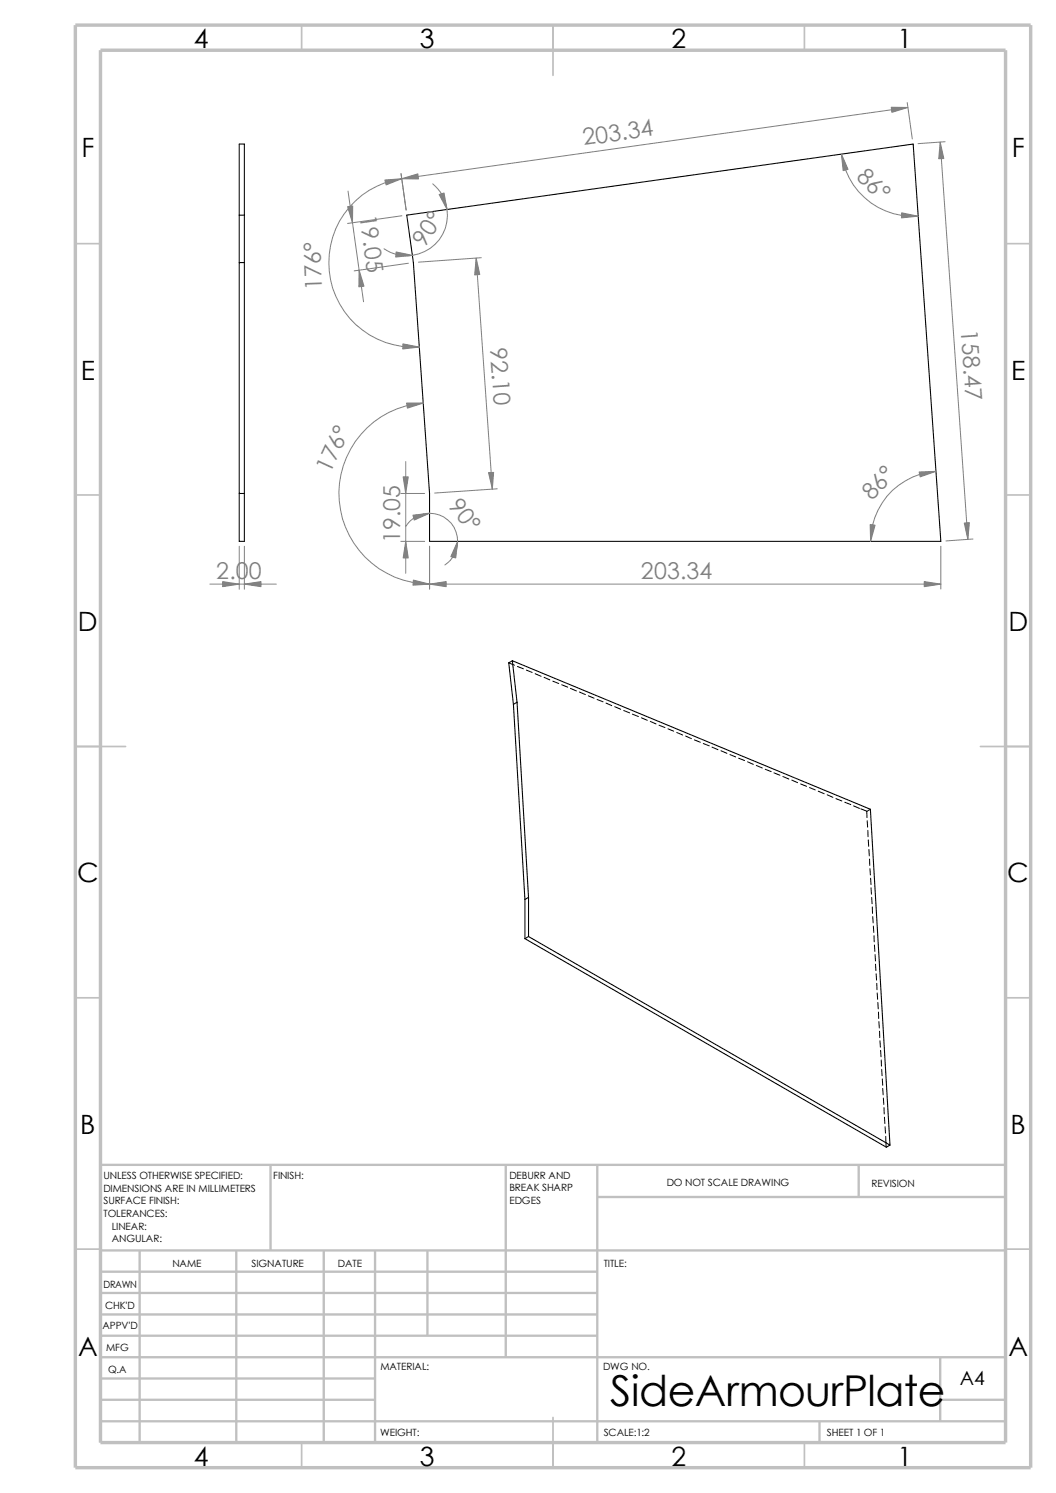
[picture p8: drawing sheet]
<svg xmlns="http://www.w3.org/2000/svg" width="210mm" height="297mm" viewBox="0 0 210 297" stroke-linecap="round" stroke-linejoin="round" font-family="sans-serif">
<g fill="none" stroke="#c0c0c0" stroke-width=".34">
<path d="M60 5v5M110 5v10M160 5v5M15 48.5h5M200 48.5h5M15 98.5h5M200 98.5h5M15 148.5h10M195 148.5h10M15 198.5h5M200 198.5h5M15 248.5h5"/>
<path d="M200 248.5h5M60 287v5M110 282v10M160 287v5"/>
</g>
<g fill="none" stroke="#c0c0c0" stroke-width=".47">
<path d="M53.8 231.7v17.1M100.6 231.7v38.3M118.8 238.1h81.2M118.8 231.7v55.3M170.8 231.7v6.4M200 231.7h-180v55.3M20 257.2h98.8M20 253h98.8M20 248.8h180M27.8 248.8v38.2M47 248.8v38.2M64.4 248.8v38.2"/>
<path d="M74.6 248.8v38.2M85 248.8v16.9M20 270h180M20 278.5h54.6M20 274.2h54.6M20 261.5h98.8M20 265.7h98.8M187 270v12.7M187 278.5h13M20 282.7h180M163 282.7v4.3"/>
</g>
<path d="M15 5h190v287h-190zM20 10h180v277h-180z" fill="none" stroke="#c0c0c0" stroke-width=".68" stroke-linecap="butt"/>
<g fill="none" stroke="#000" stroke-width=".21">
<path d="M47.6 28.7h1v79h-1zM47.6 42.8h1M47.6 52.2h1M80.9 42.8l100.7-14.1 5.5 79h-101.7v-9.5l-3.2-46zM47.6 98.2h1M101.9 131.4l.9 8.3M101.9 131.4l71.2 29.6 3.9 66.8M101.9 131.4l-.7 .5 .9 8.2M102.8 139.7l2.3 38.8M102.8 139.7l-.7 .4M102.1 140.1l2.3 38.8M104.4 178.9v7.8"/>
<path d="M105.1 178.5v7.8M105.1 178.5l-.7 .4M104.4 186.7l71.9 41.5 .7-.4M105.1 186.3l71.9 41.5M105.1 186.3l-.7 .4"/>
</g>
<g fill="none" stroke="#000" stroke-width=".2">
<path d="M101.2 131.9l1.1 .4M102.9 132.6l1.2 .5M104.7 133.3l1.1 .5M106.4 134l1.2 .5M108.2 134.7l1.1 .6M109.9 135.5l1.2 .5M111.7 136.2l1.2 .5M113.5 136.9l1.1 .6M115.2 137.7l1.2 .5M117 138.4l1.2 .5M118.7 139.1l1.2 .5M120.5 139.9l1.2 .5"/>
<path d="M122.3 140.6l1.1 .5M124 141.4l1.2 .4M125.8 142.1l1.2 .4M127.6 142.8l1.1 .5M129.3 143.5l1.2 .5M131.1 144.3l1.1 .4M132.8 145l1.2 .5M134.6 145.7l1.2 .5M136.4 146.4l1.1 .5M138.1 147.2l1.2 .5M139.9 147.9l1.2 .5M141.6 148.6l1.2 .5"/>
<path d="M143.4 149.4l1.2 .5M145.2 150.1l1.1 .5M146.9 150.8l1.2 .5M148.7 151.6l1.1 .5M150.4 152.3l1.2 .5M152.2 153l1.2 .5M153.9 153.8l1.2 .4M155.7 154.5l1.2 .5M157.5 155.2l1.1 .5M159.2 156l1.2 .4M161 156.7l1.1 .4M162.7 157.4l1.2 .5"/>
<path d="M164.5 158.1l1.2 .5M166.2 158.9l1.2 .4M168 159.6l1.2 .5M169.8 160.3l1.1 .5M171.2 160.9l1.2 .5M172.5 163.3l.1 1.2M172.6 165.2v1.3M172.7 167.1l.1 1.3M172.8 169l.1 1.3M172.9 170.9l.1 1.3M173 172.8l.1 1.3M173.1 161l-.7 .4v1.2"/>
<path d="M173.1 174.7l.1 1.3M173.2 176.6l.1 1.3M173.4 178.5v1.3M173.5 180.4v1.3M173.6 182.3l.1 1.3M173.7 184.2l.1 1.3M173.8 186.1l.1 1.3M173.9 188l.1 1.3M174 189.9l.1 1.3M174.1 191.8l.1 1.3M174.2 193.7l.1 1.3M174.4 195.6v1.3"/>
<path d="M174.5 197.5v1.3M174.6 199.4l.1 1.3M174.7 201.3l.1 1.3M174.8 203.2l.1 1.3M174.9 205.1l.1 1.3M175 207.1l.1 1.2M175.1 209l.1 1.2M175.3 210.9v1.2M175.3 212.7l.1 1.3M175.5 214.6l.1 1.3M175.6 216.5v1.3M175.7 218.4l.1 1.3"/>
<path d="M175.8 220.3l.1 1.3M175.9 222.2l.1 1.3M176 224.2l.1 1.2M176.1 226.1l.1 2.1"/>
</g>
<g fill="none" stroke="#808080" stroke-width=".2">
<path d="M69.2 38l3.1 22M79.8 34.5l1 7.3M86.1 36.6a8.1 8.1 0 0 1 1.3 11.1 8.1 8.1 0 0 1-11 1.8M167.3 30.6a14.4 14.4 0 0 0 15.3 12.4M180.4 20.4l1 7.2M180.6 21.4l-100.7 14.2a16.8 16.8 0 0 0-14.4 18.4 16.8 16.8 0 0 0 17.9 15M187 28.3l5.5 79M188 28.2l-5.4 .4M79.9 42.9l-10.8 1.5M81.2 52.4l-10.8 1.5M94.7 51.4l3.2 45.9M95.7 51.3l-12.5 .9"/>
<path d="M79.7 98.2h4.8M80.7 91.8v22.2M84.2 80.2a18 18 0 0 0-16.8 18.6 18 18 0 0 0 18 17.4h101.7M98.9 97.2l-12.5 .9M186.1 93.8a13.9 13.9 0 0 0-13 13.9M41.7 116.2h13.2M47.6 108.7v8.5M48.6 108.7v8.5M79.7 107.7h4.8M80.7 104.7a5.6 5.6 0 0 1 8.7-1 5.6 5.6 0 0 1-.9 8.7M85.4 108.7v8.5M187.1 108.7v8.5"/>
<path d="M193.5 107.2l-5.4 .4"/>
</g>
<g fill="#808080" stroke="#808080" stroke-width=".2">
<path d="M44.3 115.7l3.3 .5-3.3 .5z"/>
<path d="M48.6 116.2l3.3-.5v1z"/>
<path d="M78.8 50.1l3.2 .7-3.3 .3z"/>
<path d="M87.3 38.7l1-.3 .6 3.3z"/>
<path d="M76.5 35.8l3.4-.2-3.1 1.2z"/>
<path d="M80.1 68.4l3.3 .6-3.3 .4z"/>
<path d="M182.8 93.9l3.3-.1-3.1 1.1z"/>
<path d="M173.1 104.4l.9 .1-.9 3.2z"/>
<path d="M85.4 116.2l3.3-.5v1z"/>
<path d="M183.8 115.7l3.3 .5-3.3 .5z"/>
<path d="M177.2 21.3l3.4 .1-3.2 1z"/>
<path d="M79.9 35.6l3.2-1 .1 1z"/>
<path d="M191.8 104.1l1-.1-.3 3.3z"/>
<path d="M187 28.3l.7 3.2-1 .1z"/>
<path d="M69.1 41.1l1-.1v3.3z"/>
<path d="M71.4 53.7l1 3.2-1 .2z"/>
<path d="M80.2 94.9h1l-.5 3.3z"/>
<path d="M80.7 107.7l.5 3.3h-1z"/>
<path d="M94.7 51.4l.7 3.2-1 .1z"/>
<path d="M97.2 94h1l-.3 3.3z"/>
<path d="M82.1 102.5l3.3-.4-3 1.4z"/>
<path d="M91 107.7l-.4 3.3-.9-.3z"/>
<path d="M82.2 115.4l3.2 .8-3.3 .2z"/>
<path d="M80.9 80.2h3.3l-3.2 1z"/>
<path d="M167.3 30.6l1.4 3.1-1 .3z"/>
<path d="M179.3 42.3l3.3 .7-3.3 .3z"/>
</g>
<text font-size="8.5" x="121.4" y="279.7">SideArmourPlate</text>
<g font-size="5.3">
<text x="38.5" y="9.6">4</text>
<text x="83.5" y="9.6">3</text>
<text x="133.5" y="9.6">2</text>
<text x="178.5" y="9.6">1</text>
<text x="16.2" y="31.3">F</text>
<text x="201.2" y="31.3">F</text>
<text x="16" y="75.6">E</text>
<text x="201.1" y="75.6">E</text>
<text x="15.5" y="125.6">D</text>
<text x="200.6" y="125.6">D</text>
<text x="15.3" y="175.6">C</text>
<text x="200.3" y="175.6">C</text>
<text x="16" y="225.6">B</text>
<text x="201" y="225.6">B</text>
<text x="15.5" y="269.8">A</text>
<text x="200.5" y="269.8">A</text>
<text x="38.5" y="291.6">4</text>
<text x="83.5" y="291.6">3</text>
<text x="133.5" y="291.6">2</text>
<text x="178.5" y="291.6">1</text>
</g>
<g font-size="4.6" fill="#808080">
<text x="116.1" y="28.9" transform="rotate(-8 116.1 28.9)">203.34</text>
<text x="170.1" y="35.4" transform="rotate(44 170.1 35.4)">86°</text>
<text x="71.5" y="42.9" transform="rotate(82 71.5 42.9)">19.05</text>
<text x="84.5" y="49.3" transform="rotate(-57 84.5 49.3)">90°</text>
<text x="64" y="57.7" transform="rotate(-92 64 57.7)">176°</text>
<text x="191.1" y="65.6" transform="rotate(86 191.1 65.6)">158.47</text>
<text x="97.5" y="69.2" transform="rotate(86 97.5 69.2)">92.10</text>
<text x="65.6" y="94.4" transform="rotate(-65 65.6 94.4)">176°</text>
<text x="89" y="100.6" transform="rotate(53 89 100.6)">90°</text>
<text x="173.4" y="99.7" transform="rotate(-47 173.4 99.7)">86°</text>
<text x="79.6" y="108.1" transform="rotate(-90 79.6 108.1)">19.05</text>
<text x="43" y="115.3">2.00</text>
<text x="127.5" y="115.3">203.34</text>
</g>
<text font-size="3.9" x="190.9" y="275.5">A4</text>
<g font-size="2">
<text x="20.6" y="234.6">UNLESS OTHERWISE SPECIFIED:</text>
<text x="20.6" y="237.1">DIMENSIONS ARE IN MILLIMETERS</text>
<text x="20.6" y="239.6">SURFACE FINISH:</text>
<text x="54.4" y="234.6">FINISH:</text>
<text x="101.3" y="239.5">EDGES</text>
<text x="101.3" y="234.5">DEBURR AND</text>
<text x="101.3" y="237">BREAK SHARP</text>
<text x="132.6" y="236">DO NOT SCALE DRAWING</text>
<text x="173.3" y="236.2">REVISION</text>
<text x="20.6" y="242.1">TOLERANCES:</text>
<text x="22.2" y="244.6">LINEAR:</text>
<text x="22.2" y="247.1">ANGULAR:</text>
<text x="50" y="252">SIGNATURE</text>
<text x="67.2" y="252">DATE</text>
<text x="120.1" y="252">TITLE:</text>
<text x="20.6" y="256.2">DRAWN</text>
<text x="34.3" y="252.1">NAME</text>
<text x="20.9" y="260.4">CHK'D</text>
<text x="20.4" y="264.5">APPV'D</text>
<text x="21.1" y="268.8">MFG</text>
<text x="21.5" y="273.1">Q.A</text>
<text x="75.6" y="272.5">MATERIAL:</text>
<text x="119.9" y="272.5">DWG NO.</text>
<text x="75.6" y="285.6">WEIGHT:</text>
<text x="120.1" y="285.6">SCALE:1:2</text>
<text x="164.5" y="285.6">SHEET 1 OF 1</text>
</g>
</svg>
